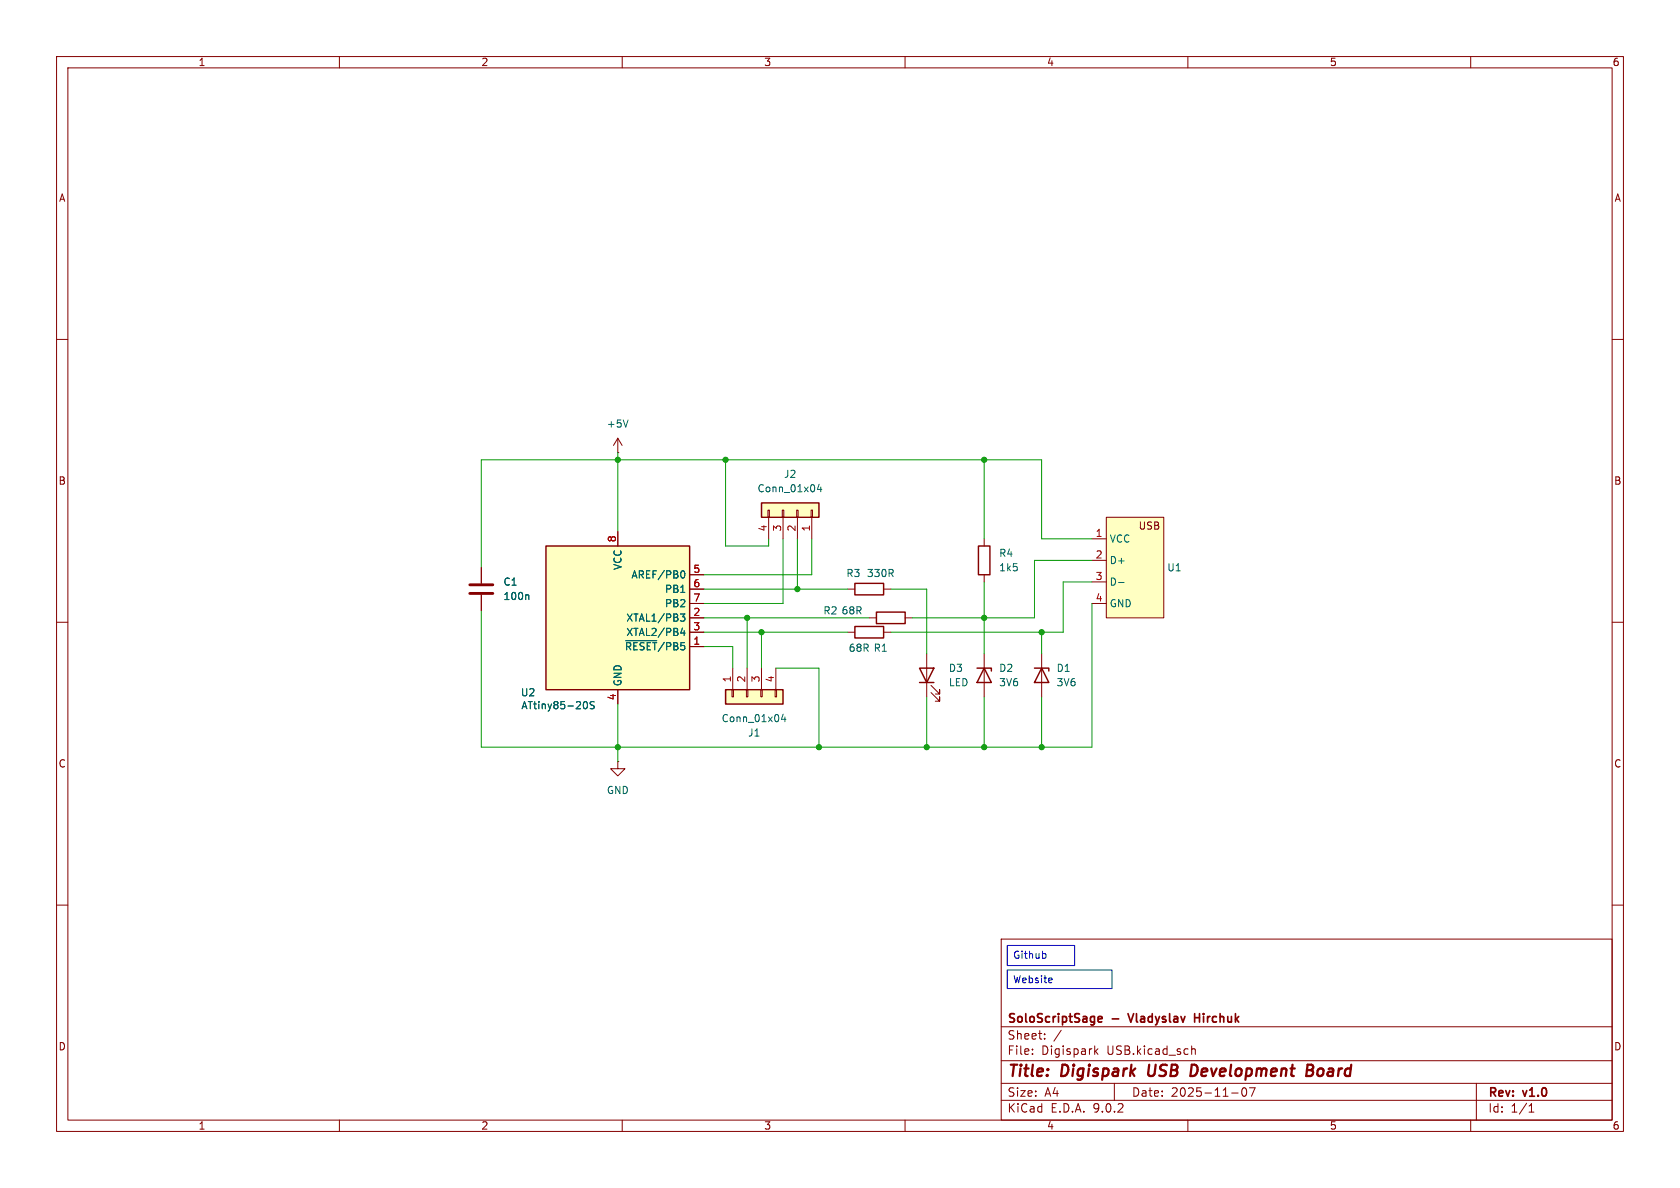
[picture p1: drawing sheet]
<svg xmlns="http://www.w3.org/2000/svg" width="297mm" height="210mm" viewBox="0 0 297 210" stroke-linecap="round" stroke-linejoin="round" font-family="sans-serif">
<g fill="none" stroke="#840000" stroke-width=".18">
<path d="M10 10h277v190h-277zM12 12h273v186h-273zM60 10v2M110 10v2M160 10v2M210 10v2M260 10v2M10 60h2M109.2 77.5l-.7 1.2M109.2 77.5l.8 1.2M109.2 77.5v2.5M285 60h2"/>
<path d="M109.2 80h.1M10 110h2M285 110h2M109.2 134.6v1.3h1.3l-1.3 1.3-1.3-1.3h1.3M109.2 134.6h.1M10 160h2M177 166h108v32h-108zM285 160h2M60 198v2M110 198v2M160 198v2M177 194.5h108"/>
<path d="M177 191.5h108M177 187.5h108M177 181.5h108M182.5 186.3v.1M182.5 185.5v.1M184.7 183.6v.1M184.7 182.8v.1M187.6 182.1l-1.3 2M193.5 184.9v1.5M193.7 185.8l.4 .6M194.1 185.4l-.6 .6M197 191.5v3"/>
<path d="M210 198v2M210.7 184.9v1.5M210.7 185.5l.2-.1 .3 .1 .1 .9M217.7 193.2h1.2M219.7 192.4a.81 .81 0 0 0 .3 1.4l.2-.1 .2-.5-.2-.8M221.9 192.3l-.7 1.5M260 198v2M261 191.5v6.5M270.3 196.6h.9M270.3 195.5l.4-.4v1.5"/>
</g>
<path d="M203.2 188.2l-.2 1.6 .3 .4M210.7 188.2l.7 .1M211.4 189.9l-.5 .3h-.5M231.1 189.2h.6M231.2 188.2h.6a.49 .49 0 0 1 .4 .5 .49 .49 0 0 1-.5 .5l.3 .1a.58 .58 0 0 1-.3 .9h-.8z" fill="none" stroke="#840000" stroke-width=".4"/>
<path d="M199.4 179.2l.5 1.5M211.2 179.2v1.5M211.2 179.9h.9M194.1 180.2l.7-.2v-.2l-.5-.1-.2 .2 .1 .7h.6" fill="none" stroke="#840000" stroke-width=".3"/>
<path d="M111 74.2l-.4 1.3" fill="none" stroke="#006464" stroke-width=".18"/>
<path d="M134.6 88.9h10.2v2.5h-10.2z" fill="#ffffc2"/>
<path d="M134.6 88.9h10.2v2.5h-10.2z" fill="none" stroke="#840000" stroke-width=".25"/>
<path d="M135.8 90.2h.2v1.2h-.2zM135.9 91.4v3.9M138.3 90.2h.3v1.2h-.3zM138.4 91.4v3.9M140.8 90.2h.3v1.2h-.3zM141 91.4v3.9M143.4 90.2h.2v1.2h-.2zM143.5 91.4v3.9" fill="none" stroke="#840000" stroke-width=".18"/>
<path d="M144.8 85.6l-.3 .9h.8M145.1 86.1v.8" fill="none" stroke="#006464" stroke-width=".18"/>
<path d="M195.6 91.4h10.1v17.8h-10.1z" fill="#ffffc2"/>
<path d="M193 95.3h2.6M193 99.1h2.6M195.6 91.4h10.1v17.8h-10.1zM204.8 93v.4M85.1 100.3v2.8M85.1 105.2v2.8M174 115.6v7.6M184.1 115.6v7.6M193 102.9h2.6M193 106.7h2.6" fill="none" stroke="#840000" stroke-width=".18"/>
<path d="M93.3 105.1l.2 .2v.7M197.8 103h.9" fill="none" stroke="#006464" stroke-width=".18"/>
<path d="M172.7 118.1h2.6v.5M174 118.1l1.3 2.6h-2.6zM182.9 118.1h2.5v.5M184.1 118.1l1.3 2.6h-2.5z" fill="none" stroke="#840000" stroke-width=".25"/>
<path d="M83.1 103.4h4M83.1 104.9h4" fill="none" stroke="#840000" stroke-width=".51"/>
<path d="M96.5 96.5h25.4v25.4h-25.4z" fill="#ffffc2"/>
<path d="M96.5 96.5h25.4v25.4h-25.4zM173 96.5h2v5.1h-2zM151.1 103.1h5.1v2.1h-5.1zM151.1 110.7h5.1v2.1h-5.1zM154.9 108.2h5.1v2h-5.1zM162.6 118.1h2.5l-1.3 2.6zM162.6 120.7h2.5" fill="none" stroke="#840000" stroke-width=".25"/>
<g fill="none" stroke="#840000" stroke-width=".18">
<path d="M109.2 94v2.5M174 95.3v1.2M121.9 101.6h2.6M121.9 104.1h2.6M121.9 106.7h2.6M121.9 109.2h2.6M121.9 111.8h2.6M121.9 114.3h2.6M149.9 104.1h1.2M149.9 111.8h1.2M153.7 109.2h1.2M156.2 104.1h1.3"/>
<path d="M156.2 111.8h1.3M160 109.2h1.3M163.8 115.6v7.6M174 101.6v1.3M109.2 121.9v2.6M164.6 122.4l1.5 1.6v-.8v.8h-.7M164.6 121.2l1.5 1.5v-.8v.8h-.7"/>
</g>
<path d="M110.6 113.3h5.5M120.3 108.5h.8l-.5 .5 .4 .1v.6l-.2 .1-.5-.1M120.5 101l.1-.1a.68 .68 0 0 1 .5 .6 .68 .68 0 0 1-.5 .7l-.1-.1M120.6 111l-.3 .9h.8M120.9 111.5v.8M103.3 124.1l.1-.1a.68 .68 0 0 1 .5 .7 .68 .68 0 0 1-.5 .6l-.1-.1M105.1 124.1l-.5-.1-.2 .1v.4l.5 .2 .2 .4-.3 .2-.5-.1" fill="none" stroke="#006464" stroke-width=".18"/>
<path d="M128.3 121.9h10.1v2.6h-10.1z" fill="#ffffc2"/>
<path d="M128.3 121.9h10.1v2.6h-10.1z" fill="none" stroke="#840000" stroke-width=".25"/>
<g fill="none" stroke="#840000" stroke-width=".18">
<path d="M109.2 94v2.5M85.1 100.3v2.8M85.1 105.2v2.8M121.9 101.6h2.6M121.9 104.1h2.6M121.9 106.7h2.6M121.9 109.2h2.6M121.9 111.8h2.6M121.9 114.3h2.6M129.5 118.1v3.8M132.1 118.1v3.8M134.6 118.1v3.8"/>
<path d="M137.2 118.1v3.8M109.2 121.9v2.6M129.4 121.9h.3v1.3h-.3zM132 121.9h.2v1.3h-.2zM134.5 121.9h.2v1.3h-.2zM137 121.9h.3v1.3h-.3z"/>
</g>
<path d="M93.3 105.1l.2 .2v.7M110.6 113.3h5.5M120.3 108.5h.8l-.5 .5 .4 .1v.6l-.2 .1-.5-.1M120.5 101l.1-.1a.68 .68 0 0 1 .5 .6 .68 .68 0 0 1-.5 .7l-.1-.1M120.6 111l-.3 .9h.8M120.9 111.5v.8M103.3 124.1l.1-.1a.68 .68 0 0 1 .5 .7 .68 .68 0 0 1-.5 .6l-.1-.1M105.1 124.1l-.5-.1-.2 .1v.4l.5 .2 .2 .4-.3 .2-.5-.1M138.5 126.2l-.3 1h.7M138.8 126.7v.9" fill="none" stroke="#006464" stroke-width=".18"/>
<g fill="none" stroke="#009600" stroke-width=".18">
<path d="M109.2 80v14M128.3 81.3v15.2h7.6v-1.2M138.4 95.3v11.4h-13.9M141 95.3v8.8M143.5 95.3v6.3h-19M174 81.3v14M193 95.3h-8.9v-14h-99v19M193 99.1h-10.1v10.1h-21.6M124.5 104.1h25.4M124.5 109.2h29.2M124.5 111.8h25.4M124.5 114.3h5v3.8"/>
<path d="M132.1 109.2v8.9M134.6 111.8v6.3M137.2 118.1h7.6v14M157.5 104.1h6.3v11.5M174 102.9v12.7M184.1 111.8v3.8M193 102.9h-5v8.9h-30.5M193 106.7v25.4h-107.9v-24.1M109.2 124.5v10.1M163.8 123.2v8.9M174 123.2v8.9M184.1 123.2v8.9"/>
</g>
<path d="M178.1 167.1h11.9v3.6h-11.9zM178.1 171.5h18.5v3.3h-18.5zM184.7 168.6l.2 .2v.4l-.2 .2M185.9 172.9l.1 .3-.6 .1" fill="none" stroke="#0000c2" stroke-width=".18"/>
<g fill="#009600" stroke="#009600" stroke-width=".18">
<circle cx="184.1" cy="132.1" r=".46"/>
<circle cx="163.8" cy="132.1" r=".46"/>
<circle cx="174" cy="132.1" r=".46"/>
<circle cx="141" cy="104.1" r=".46"/>
<circle cx="134.6" cy="111.8" r=".46"/>
<circle cx="184.1" cy="111.8" r=".46"/>
<circle cx="174" cy="81.3" r=".46"/>
<circle cx="132.1" cy="109.2" r=".46"/>
<circle cx="109.2" cy="81.3" r=".46"/>
<circle cx="109.2" cy="132.1" r=".46"/>
<circle cx="128.3" cy="81.3" r=".46"/>
<circle cx="174" cy="109.2" r=".46"/>
<circle cx="144.8" cy="132.1" r=".46"/>
</g>
<g font-size="2.8" fill="#840000">
<text x="178" y="190.9">Title:</text>
<text x="187.7" y="190.9">Digispark</text>
<text x="203.8" y="190.9">USB</text>
<text x="212.1" y="190.9">Development</text>
<text x="233.4" y="190.9">Board</text>
</g>
<g font-size="2.1" fill="#840000">
<text x="178" y="184">Sheet:</text>
<text x="178" y="181.2">SoloScriptSage</text>
<text x="196.7" y="181.2">-</text>
<text x="200.3" y="181.2">Vladyslav</text>
<text x="212.4" y="181.2">Hirchuk</text>
<text x="178" y="186.7">File:</text>
<text x="184.1" y="186.7">Digispark</text>
<text x="195.7" y="186.7">USB.kicad_sch</text>
<text x="178" y="196.9">KiCad</text>
<text x="178" y="194.1">Size:</text>
<text x="184.7" y="194.1">A4</text>
<text x="185.7" y="196.9">E.D.A.</text>
<text x="193.3" y="196.9">9.0.2</text>
<text x="200" y="194.1">Date:</text>
<text x="207" y="194.1">2025-11-07</text>
<text x="263" y="194.3">Rev:</text>
<text x="263" y="196.9">Id:</text>
<text x="267.1" y="196.9">1/1</text>
<text x="269.4" y="194.3">v1.0</text>
</g>
<g font-size="1.8" fill="#840000">
<text x="35" y="11.9">1</text>
<text x="85" y="11.9">2</text>
<text x="135" y="11.9">3</text>
<text x="185" y="11.9">4</text>
<text x="235" y="11.9">5</text>
<text x="285" y="11.9">6</text>
<text x="10.3" y="35.9">A</text>
<text x="285.3" y="35.9">A</text>
<text x="10.3" y="85.9">B</text>
<text x="285.3" y="85.9">B</text>
<text x="200.6" y="93.8">USB</text>
<text x="10.3" y="135.9">C</text>
<text x="285.3" y="135.9">C</text>
<text x="10.3" y="185.9">D</text>
<text x="285.3" y="185.9">D</text>
<text x="35" y="199.9">1</text>
<text x="85" y="199.9">2</text>
<text x="135" y="199.9">3</text>
<text x="185" y="199.9">4</text>
<text x="235" y="199.9">5</text>
<text x="285" y="199.9">6</text>
</g>
<g font-size="1.8" fill="#006464">
<text x="107.2" y="75.8">+5V</text>
<text x="133.8" y="87.2">Conn_01x04</text>
<text x="138.5" y="84.7">J2</text>
<text x="110.1" y="100.9" transform="rotate(-90 110.1 100.9)">VCC</text>
<text x="176.5" y="98.7">R4</text>
<text x="176.5" y="101.2">1k5</text>
<text x="196.1" y="96.1">VCC</text>
<text x="196.1" y="99.9">D+</text>
<text x="206.3" y="101.2">U1</text>
<text x="88.9" y="103.7">C1</text>
<text x="88.9" y="106.3">100n</text>
<text x="111.5" y="102.5">AREF/PB0</text>
<text x="117.5" y="105">PB1</text>
<text x="117.5" y="107.5">PB2</text>
<text x="149.5" y="102.2">R3</text>
<text x="153.2" y="102.2">330R</text>
<text x="196.1" y="103.7">D-</text>
<text x="196.1" y="107.5">GND</text>
<text x="110.6" y="110.1">XTAL1/PB3</text>
<text x="110.6" y="112.6">XTAL2/PB4</text>
<text x="145.5" y="108.8">R2</text>
<text x="148.7" y="108.8">68R</text>
<text x="110.4" y="115.2">~{RESET}/PB5</text>
<text x="149.9" y="115.4">68R R1</text>
<text x="167.6" y="119">D3</text>
<text x="176.5" y="119">D2</text>
<text x="186.7" y="119">D1</text>
<text x="92" y="123.3">U2</text>
<text x="92.1" y="125.6">ATtiny85-20S</text>
<text x="110.1" y="121.4" transform="rotate(-90 110.1 121.4)">GND</text>
<text x="167.6" y="121.5">LED</text>
<text x="176.5" y="121.5">3V6</text>
<text x="186.7" y="121.5">3V6</text>
<text x="127.5" y="127.9">Conn_01x04</text>
<text x="132.2" y="130.4">J1</text>
<text x="107.2" y="140.6">GND</text>
</g>
<g font-size="1.8" fill="#a90000">
<text x="109" y="96" transform="rotate(-90 109 96)">8</text>
<text x="135.6" y="94.1" transform="rotate(-90 135.6 94.1)">4</text>
<text x="138.2" y="94.1" transform="rotate(-90 138.2 94.1)">3</text>
<text x="140.7" y="94.1" transform="rotate(-90 140.7 94.1)">2</text>
<text x="143.3" y="94.1" transform="rotate(-90 143.3 94.1)">1</text>
<text x="193.6" y="95">1</text>
<text x="122.5" y="101.3">5</text>
<text x="193.6" y="98.8">2</text>
<text x="122.5" y="103.9">6</text>
<text x="122.5" y="106.4">7</text>
<text x="193.6" y="102.6">3</text>
<text x="193.6" y="106.4">4</text>
<text x="122.5" y="109">2</text>
<text x="122.5" y="111.5">3</text>
<text x="122.5" y="114">1</text>
<text x="109" y="123.9" transform="rotate(-90 109 123.9)">4</text>
<text x="129.3" y="120.7" transform="rotate(-90 129.3 120.7)">1</text>
<text x="131.8" y="120.7" transform="rotate(-90 131.8 120.7)">2</text>
<text x="134.4" y="120.7" transform="rotate(-90 134.4 120.7)">3</text>
<text x="136.9" y="120.7" transform="rotate(-90 136.9 120.7)">4</text>
</g>
<g font-size="1.8" fill="#0000c2">
<text x="179" y="169.8">Github</text>
<text x="179" y="174.1">Website</text>
</g>
</svg>
